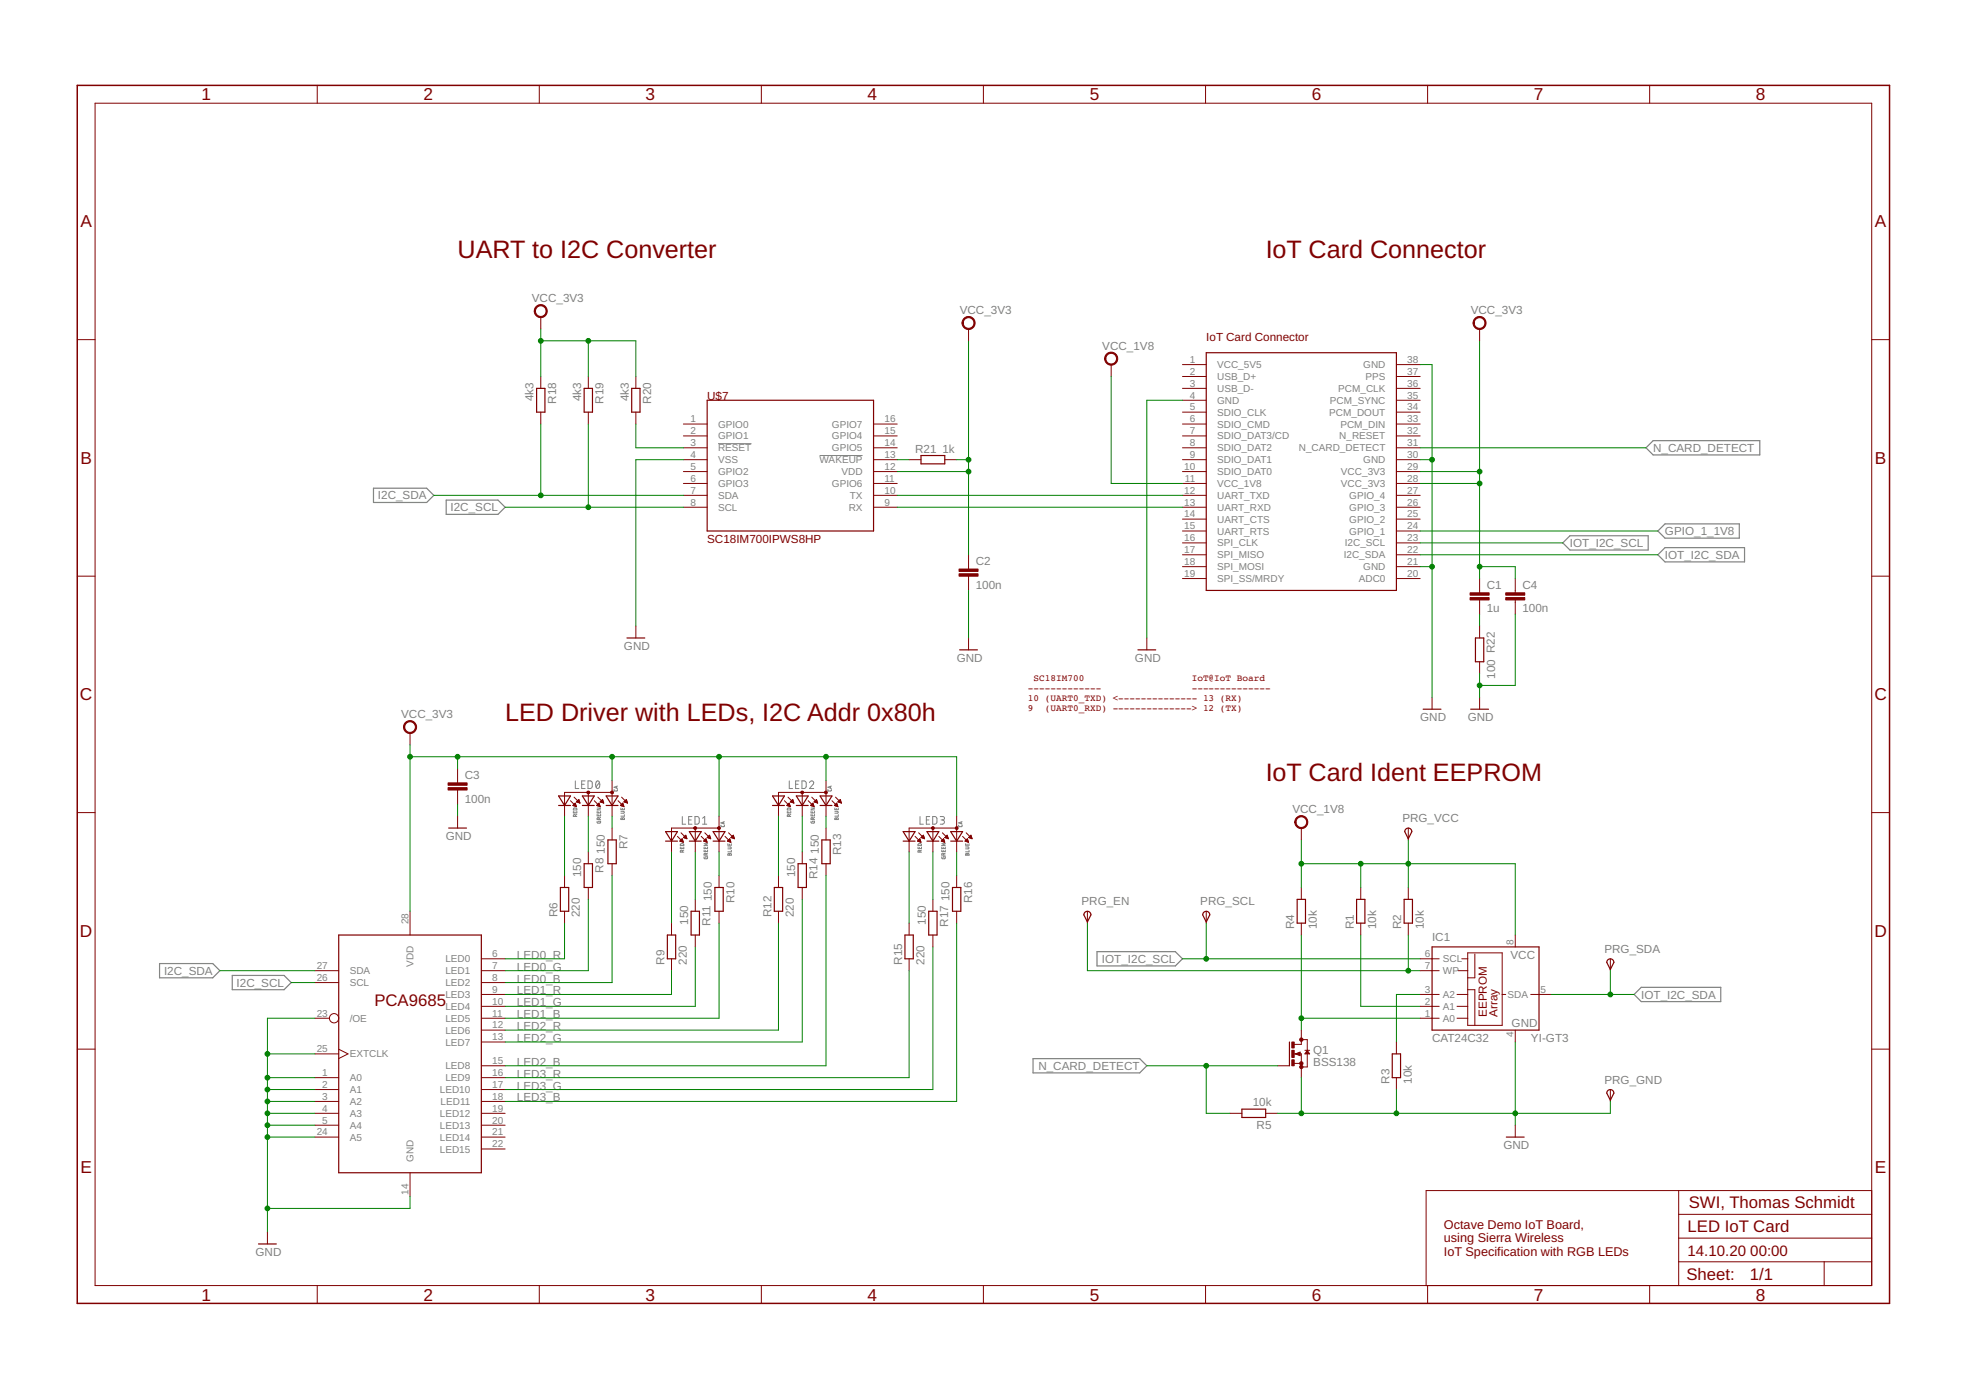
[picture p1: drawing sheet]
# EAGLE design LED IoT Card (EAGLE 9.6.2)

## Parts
C1  1u  C-EUC0805K  [C0805K]
C2  100n  C-EUC0603K  [C0603K]
C3  100n  C-EUC0603K  [C0603K]
C4  100n  C-EUC0603K  [C0603K]
IC1  CAT24C32 YI-GT3  24C64ST  [TSSOP8]
LED0  0.13_RGB_LEDPLCC  [P-LCC-4-3]
LED1  0.13_RGB_LEDPLCC  [P-LCC-4-3]
LED2  0.13_RGB_LEDPLCC  [P-LCC-4-3]
LED3  0.13_RGB_LEDPLCC  [P-LCC-4-3]
PRG_EN  TPSB1,27  [B1,27]
PRG_GND  TPSB1,27  [B1,27]
PRG_SCL  TPSB1,27  [B1,27]
PRG_SDA  TPSB1,27  [B1,27]
PRG_VCC  TPSB1,27  [B1,27]
Q1  BSS138  BSS123  [SOT23]
R1  10k  R-EU_R0402  [R0402]
R2  10k  R-EU_R0402  [R0402]
R3  10k  R-EU_R0402  [R0402]
R4  10k  R-EU_R0402  [R0402]
R5  10k  R-EU_R0402  [R0402]
R6  220  R-EU_R0402  [R0402]
R7  150  R-EU_R0402  [R0402]
R8  150  R-EU_R0402  [R0402]
R9  220  R-EU_R0402  [R0402]
R10  150  R-EU_R0402  [R0402]
R11  150  R-EU_R0402  [R0402]
R12  220  R-EU_R0402  [R0402]
R13  150  R-EU_R0402  [R0402]
R14  150  R-EU_R0402  [R0402]
R15  220  R-EU_R0402  [R0402]
R16  150  R-EU_R0402  [R0402]
R17  150  R-EU_R0402  [R0402]
R18  4k3  R-EU_R0402  [R0402]
R19  4k3  R-EU_R0402  [R0402]
R20  4k3  R-EU_R0402  [R0402]
R21  1k  R-EU_R0402  [R0402]
R22  100  R-EU_R0402  [R0402]
U$1  IOTLONG  [IOT_LONG]
U$2  PCA9685PW  [TSSOP28]
U$7  SC18IM700IPWS8HP  [TSSOP16]

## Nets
EEPROM_A0: IC1.1(A0) Q1.3(D) R4.1
EEPROM_A1: IC1.2(A1) R1.1
EEPROM_A2: IC1.3(A2) R3.2
EEPROM_WP: IC1.7(WP) PRG_EN.TP(PP) R2.1
GND: C2.2 C3.2 C4.2 IC1.4(GND) PRG_GND.TP(PP) Q1.2(S) R3.1 R5.1 R22.2 U$1.4(GND) U$1.21(GND) U$1.30(GND) U$1.38(GND) U$2.1(A0) U$2.2(A1) U$2.3(A2) U$2.4(A3) U$2.5(A4) U$2.14(GND) U$2.23(/OE) U$2.24(A5) U$2.25(EXTCLK) U$7.4(VSS)
GPIO_1_1V8: U$1.24(GPIO_1)
I2C_SCL: R19.2 U$2.26(SCL) U$7.8(SCL)
I2C_SDA: R18.2 U$2.27(SDA) U$7.7(SDA)
IOT_I2C_SCL: IC1.6(SCL) PRG_SCL.TP(PP) U$1.23(I2C_SCL)
IOT_I2C_SDA: IC1.5(SDA) PRG_SDA.TP(PP) U$1.22(I2C_SDA)
LED0_B: R7.2 U$2.8(LED2)
LED0_G: R8.2 U$2.7(LED1)
LED0_R: R6.1 U$2.6(LED0)
LED1_B: R10.2 U$2.11(LED5)
LED1_G: R11.2 U$2.10(LED4)
LED1_R: R9.1 U$2.9(LED3)
LED2_B: R13.2 U$2.15(LED8)
LED2_G: R14.2 U$2.13(LED7)
LED2_R: R12.1 U$2.12(LED6)
LED3_B: R16.2 U$2.18(LED11)
LED3_G: R17.2 U$2.17(LED10)
LED3_R: R15.1 U$2.16(LED9)
N$25: R20.2 U$7.3(!RESET)
N$26: R21.1 U$7.13(!WAKEUP)
N$27: C1.2 R22.1
N_CARD_DETECT: Q1.1(G) R5.2 U$1.31(N_CARD_DETECT)
RES_LED0_B: LED0.3(BLUE) R7.1
RES_LED0_G: LED0.2(GREEN) R8.1
RES_LED0_R: LED0.1(RED) R6.2
RES_LED1_B: LED1.3(BLUE) R10.1
RES_LED1_G: LED1.2(GREEN) R11.1
RES_LED1_R: LED1.1(RED) R9.2
RES_LED2_B: LED2.3(BLUE) R13.1
RES_LED2_G: LED2.2(GREEN) R14.1
RES_LED2_R: LED2.1(RED) R12.2
RES_LED3_B: LED3.3(BLUE) R16.1
RES_LED3_G: LED3.2(GREEN) R17.1
RES_LED3_R: LED3.1(RED) R15.2
SC18IM-RX_IOT-TX: U$1.12(UART_TXD) U$7.10(TX)
SC18IM-TX_IOT-RX: U$1.13(UART_RXD) U$7.9(RX)
VCC_1V8: IC1.8(VCC) PRG_VCC.TP(PP) R1.2 R2.2 R4.2 U$1.11(VCC_1V8)
VCC_3V3: C1.1 C2.1 C3.1 C4.1 LED0.4(ANODE) LED1.4(ANODE) LED2.4(ANODE) LED3.4(ANODE) R18.1 R19.1 R20.1 R21.2 U$1.28(VCC_3V3) U$1.29(VCC_3V3) U$2.28(VDD) U$7.12(VDD)
Unconnected: U$1.2(USB_D+) U$1.3(USB_D-) U$1.5(SDIO_CLK) U$1.6(SDIO_CMD) U$1.7(SDIO_DAT3/CD) U$1.8(SDIO_DAT2) U$1.9(SDIO_DAT1) U$1.10(SDIO_DAT0) U$1.14(UART_CTS) U$1.15(UART_RTS) U$1.16(SPI_CLK) U$1.17(SPI_MISO) U$1.18(SPI_MOSI) U$1.19(SPI_SS/MRDY) U$1.20(ADC0) U$1.25(GPIO_2) U$1.26(GPIO_3) U$1.27(GPIO_4) U$1.32(N_RESET) U$1.33(PCM_DIN) U$1.34(PCM_DOUT) U$1.35(PCM_SYNC) U$1.36(PCM_CLK) U$1.37(PPS) U$2.19(LED12) U$2.20(LED13) U$2.21(LED14) U$2.22(LED15) U$7.1(GPIO0) U$7.2(GPIO1) U$7.5(GPIO2) U$7.6(GPIO3) U$7.11(GPIO6) U$7.14(GPIO5) U$7.15(GPIO4) U$7.16(GPIO7)

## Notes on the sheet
- UART to I2C Converter | IoT Card Connector
- LED Driver with LEDs, I2C Addr 0x80h
- SC18IM700                   IoT@IoT Board
  -------------                --------------
  10 (UART0_TXD) <-------------- 13 (RX)  
  9  (UART0_RXD) --------------> 12 (TX)
- IoT Card Ident EEPROM
- SWI, Thomas Schmidt
- Octave Demo IoT Board, 
  using Sierra Wireless 
  IoT Specification with RGB LEDs

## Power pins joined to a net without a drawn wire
VCC_5V5: U$1.1(VCC_5V5)

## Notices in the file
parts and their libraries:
LEDs: Licensing: Creative Commons ShareAlike 4.0 International - https://creativecommons.org/licenses/by-sa/4.0
